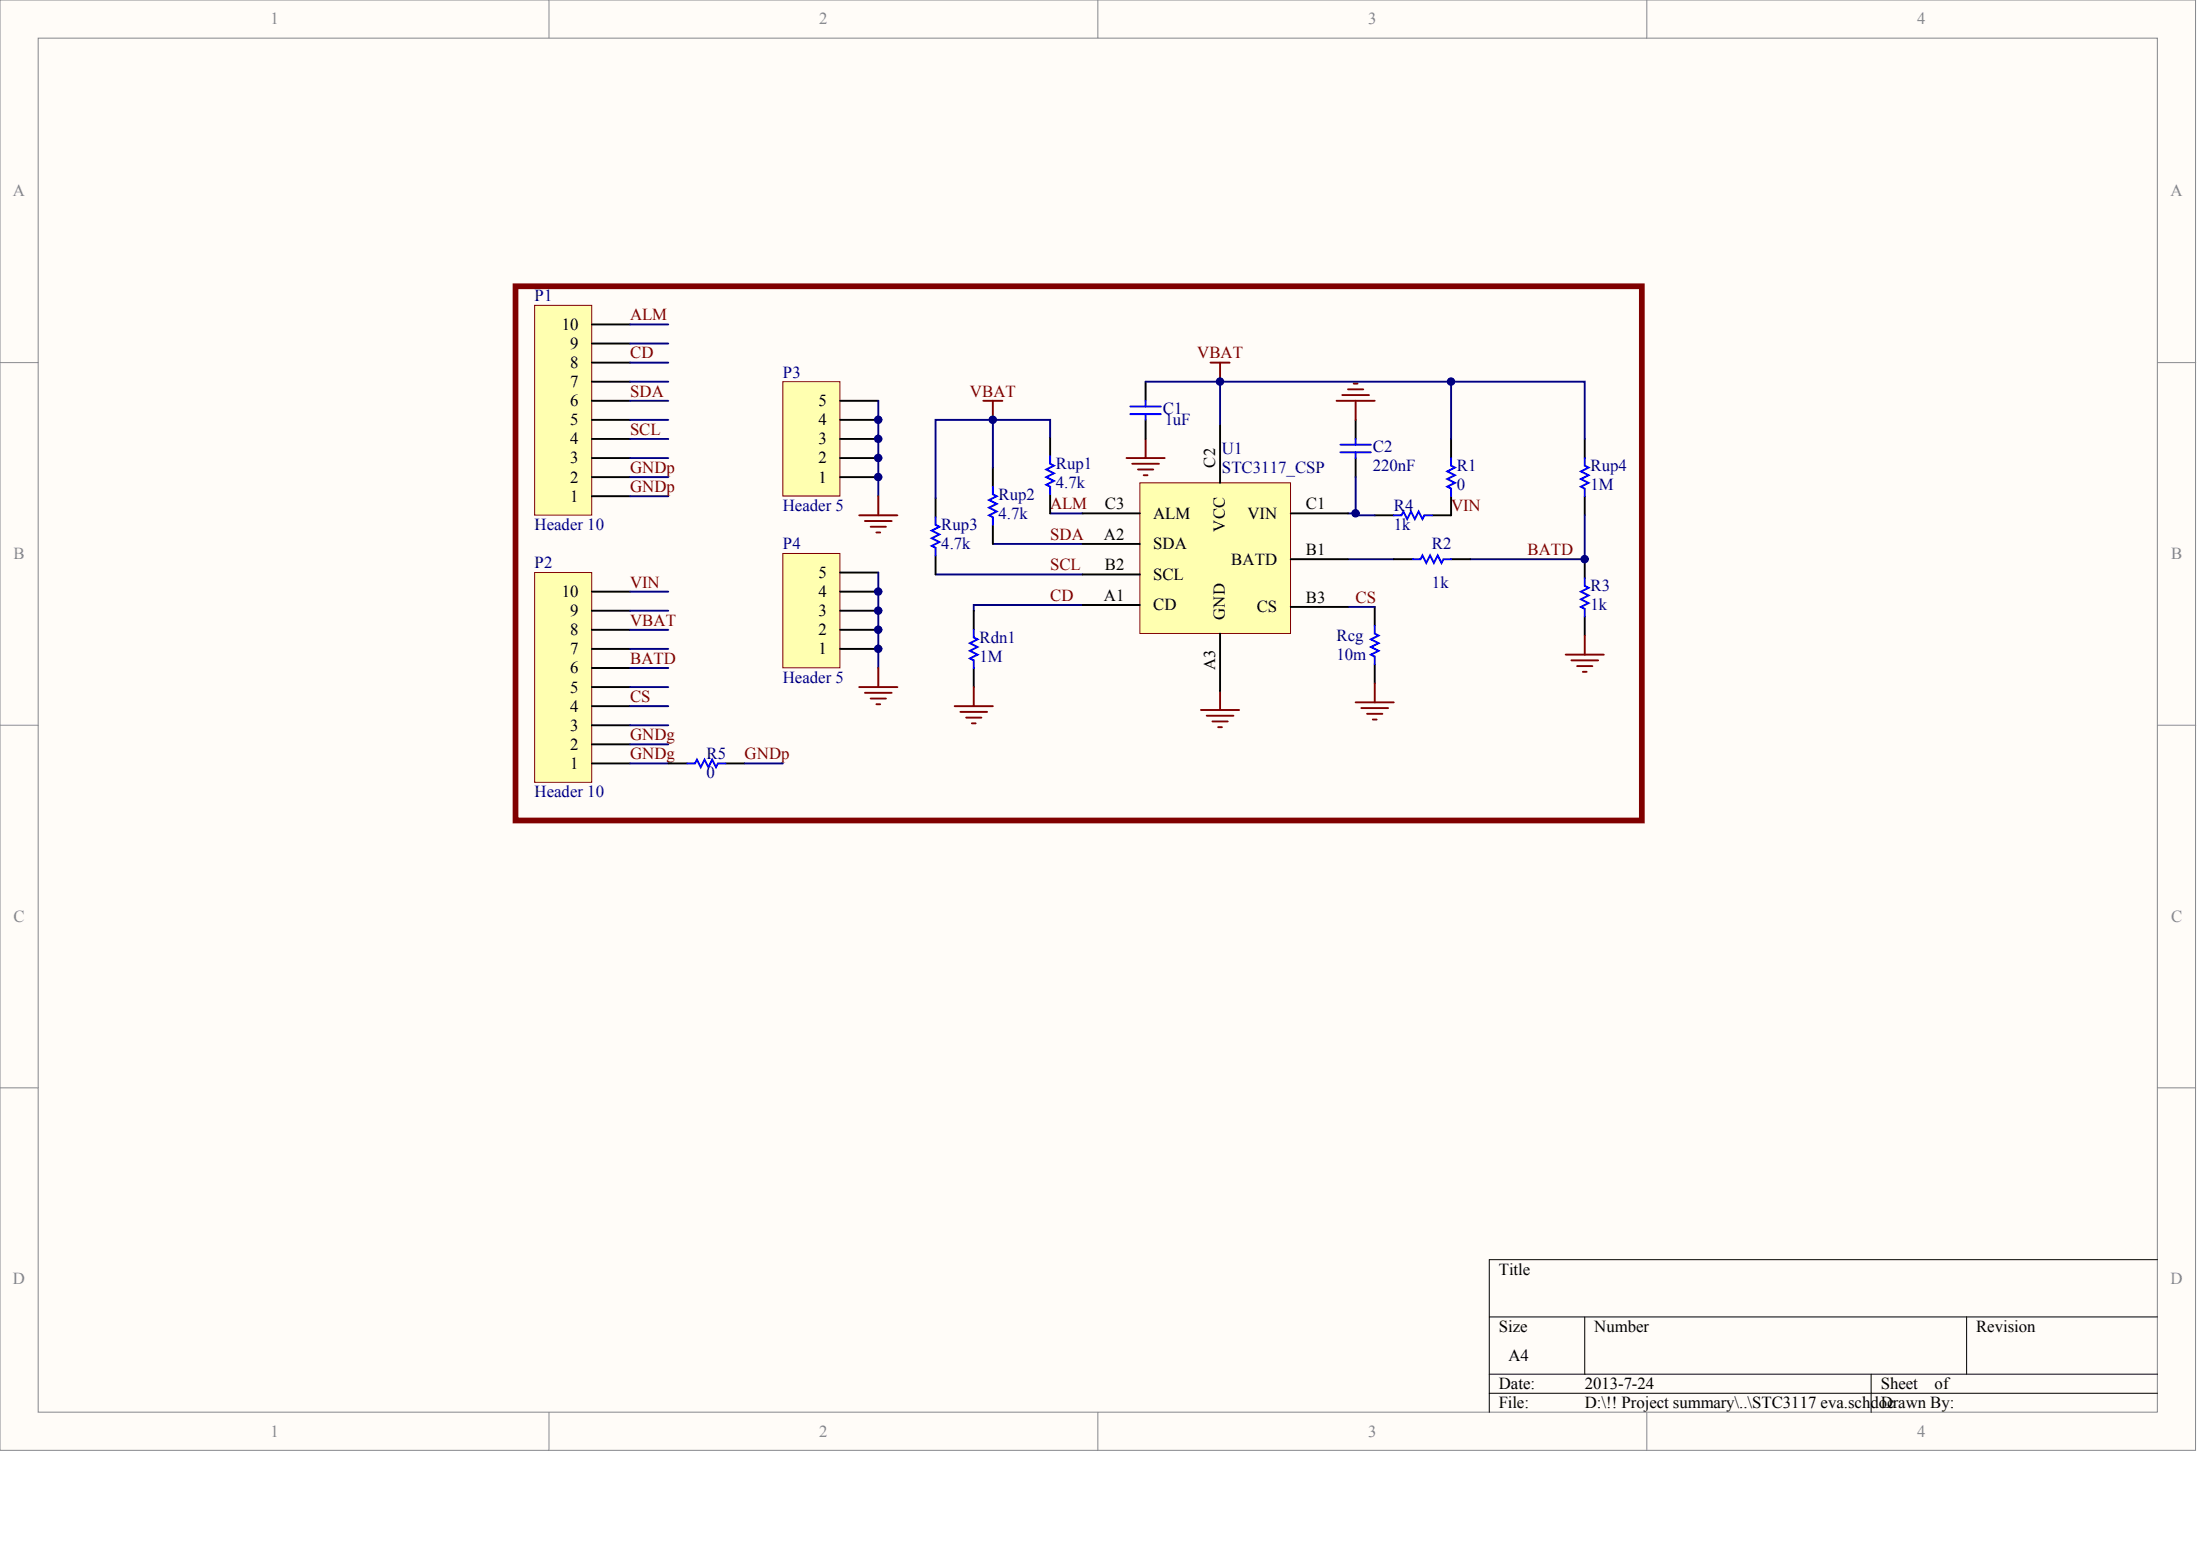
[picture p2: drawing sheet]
<svg xmlns="http://www.w3.org/2000/svg" width="840mm" height="594mm" viewBox="0 0 840 594" stroke-linecap="round" stroke-linejoin="round" font-family="sans-serif">
<g fill="#fffcf8" stroke="#85878c" stroke-width=".38">
<path d="M0 0h837.9v553.4h-837.9z"/>
<path d="M14.6 14.6h808.7v524.2h-808.7z"/>
</g>
<path d="M209.5 0v14.6M419 0v14.6M628.5 0v14.6M0 138.4h14.6M823.4 138.4h14.6M0 276.7h14.6M823.4 276.7h14.6M0 415.1h14.6M823.4 415.1h14.6M209.5 538.9v14.6M419 538.9v14.6M628.5 538.9v14.6" fill="none" stroke="#85878c" stroke-width=".38"/>
<path d="M823.4 480.6h-255v58.3M568.4 502.5h255M604.8 502.5v21.8M750.5 502.5v21.8M568.4 524.3h255M568.4 531.6h255M714.1 524.3v14.6" fill="none" stroke="#000" stroke-width=".38"/>
<g fill="none" stroke="#800000" stroke-width=".73">
<path d="M375.3 152.9h7.3M378.9 152.9v7.3M510.1 152.9h14.5M512.3 150.7h10.2M514.4 148.6h5.9M516.6 146.4h1.5M517.4 152.9v7.3M429.9 174.8h14.6M432.1 177h10.2M434.3 179.1h5.8M437.2 167.5v7.3M436.5 181.3h1.4"/>
<path d="M458.3 270.9h14.6M460.5 273.1h10.2M462.7 275.3h5.8M464.9 277.5h1.5M465.6 263.6v7.3"/>
</g>
<g fill="none" stroke="#000" stroke-width=".73">
<path d="M437.2 145.6v7.3M378.9 178.4v7.3M400.8 166.8v7.2M437.2 160.2v7.3M517.4 160.2v7.3M517.4 174.8v7.3M553.8 167.5v7.3M357.1 190.1v7.2M400.8 188.6v7.3M553.8 189.3v7.3M357.1 211.9v7.3M378.9 200.3v7.2"/>
<path d="M524.6 231.6v7.3M524.6 253.4v7.3"/>
</g>
<g fill="none" stroke="#00f" stroke-width=".73">
<path d="M431.4 155.1h11.6M431.4 158h11.6M437.2 152.9v2.2M437.2 158v2.2M400.8 174v3l1.4 .7-2.9 1.4 2.9 1.5-2.9 1.5 2.9 1.4-2.9 1.5 1.5 .7v2.9M511.5 169.7h11.7M511.5 172.6h11.7M517.4 167.5v2.2M517.4 172.6v2.2M553.8 174.8v2.9l1.5 .7-3 1.5 3 1.4-3 1.5 3 1.4-3 1.5 1.5 .7v2.9M357.1 197.3v3l1.4 .7-2.9 1.4 2.9 1.5-2.9 1.5 2.9 1.4-2.9 1.5 1.5 .7v2.9M378.9 185.7v2.9l1.5 .7-2.9 1.5 2.9 1.4-2.9 1.5 2.9 1.5-2.9 1.4 1.4 .7v3"/>
<path d="M524.6 238.9v2.9l1.5 .7-2.9 1.5 2.9 1.4-2.9 1.5 2.9 1.4-2.9 1.5 1.4 .7v2.9"/>
</g>
<path d="M196.7 109.2h429.9v203.9h-429.9z" fill="none" stroke="#800000" stroke-width="2.2"/>
<path d="M378.9 160.2v18.2M400.8 166.8v-6.6h-43.7v29.9M400.8 195.9h12.4M357.1 219.2h56.1M378.9 207.5h34.3M514.4 231.6h10.2" fill="none" stroke="#000080" stroke-width=".73"/>
<path d="M204 116.5h21.8v80h-21.8z" fill="#ffffb0" stroke="#800000" stroke-width=".38"/>
<path d="M225.9 138.4h14.6M225.9 131.1h14.6M225.9 123.8h14.6M225.9 152.9h14.6M225.9 145.6h14.6M225.9 174.8h14.6M225.9 167.5h14.6M225.9 160.2h14.6M225.9 189.3h14.6M225.9 182.1h14.6" fill="none" stroke="#000" stroke-width=".73"/>
<path d="M204 218.5h21.8v80h-21.8z" fill="#ffffb0" stroke="#800000" stroke-width=".38"/>
<g fill="none" stroke="#000" stroke-width=".73">
<path d="M604.8 167.5v7.3M524.6 196.6h7.3M546.5 196.6h7.3M604.8 189.3v7.3M531.9 213.4h7.3M553.8 213.4h7.3M604.8 213.4v7.2M225.9 233h14.6M225.9 225.7h14.6M371.6 233v7.3M604.8 235.2v7.3M225.9 254.9h14.6"/>
<path d="M225.9 247.6h14.6M225.9 240.3h14.6M371.6 254.9v7.3M225.9 276.7h14.6M225.9 269.4h14.6M225.9 262.2h14.6M225.9 291.3h14.6M225.9 284h14.6"/>
</g>
<g fill="none" stroke="#800000" stroke-width=".73">
<path d="M462 138.4h7.3M465.6 138.4v7.2M597.5 249.8h14.6M599.7 252h10.2M601.9 254.1h5.8M604.1 256.3h1.4M604.8 242.5v7.3M364.3 269.4h14.6M366.5 271.6h10.2M368.7 273.8h5.8M370.9 276h1.5M371.6 262.2v7.2"/>
<path d="M517.4 268h14.5M519.5 270.2h10.3M521.7 272.4h5.9M523.9 274.5h1.5M524.6 260.7v7.3"/>
</g>
<path d="M604.8 174.8v2.9l1.5 .7-3 1.5 3 1.4-3 1.5 3 1.4-3 1.5 1.5 .7v2.9M531.9 196.6h3l.7-1.4 1.4 2.9 1.5-2.9 1.5 2.9 1.4-2.9 1.5 2.9 .7-1.5h2.9M539.2 213.4h2.9l.8-1.5 1.4 2.9 1.5-2.9 1.4 2.9 1.5-2.9 1.5 2.9 .7-1.4h2.9M604.8 220.6v3l1.5 .7-3 1.4 3 1.5-3 1.5 3 1.4-3 1.5 1.5 .7v2.9M371.6 240.3v2.9l1.5 .8-2.9 1.4 2.9 1.5-2.9 1.4 2.9 1.5-2.9 1.4 1.4 .8v2.9" fill="none" stroke="#00f" stroke-width=".73"/>
<g fill="none" stroke="#000080" stroke-width=".73">
<path d="M437.2 145.6h167.6v21.9M465.6 145.6v16.8M553.8 145.6v21.9M240.5 174.8h14.5M240.5 167.5h14.5M240.5 160.2h14.5M240.5 189.3h14.5M240.5 182.1h14.5M517.4 182.1v13.8h-3M517.4 195.9v.7h7.2M604.8 196.6v16.8h-43.7M514.4 213.4h17.5"/>
<path d="M240.5 233h14.5M240.5 225.7h14.5M413.2 230.8h-41.6v2.2M240.5 254.9h14.5M240.5 247.6h14.5M240.5 240.3h14.5"/>
</g>
<path d="M298.8 145.6h21.7v43.7h-21.7z" fill="#ffffb0" stroke="#800000" stroke-width=".38"/>
<path d="M320.6 152.9h14.6M320.6 174.8h14.6M320.6 167.5h14.6M320.6 160.2h14.6M320.6 182.1h14.6" fill="none" stroke="#000" stroke-width=".73"/>
<path d="M335.2 152.9v36.4" fill="none" stroke="#000080" stroke-width=".73"/>
<path d="M327.9 196.6h14.6M330.1 198.8h10.2M335.2 189.3v7.3M332.3 201h5.8M334.5 203.2h1.4" fill="none" stroke="#800000" stroke-width=".73"/>
<path d="M298.8 211.2h21.7v43.6h-21.7z" fill="#ffffb0" stroke="#800000" stroke-width=".38"/>
<path d="M320.6 218.5h14.6M320.6 233h14.6M320.6 225.7h14.6M320.6 247.6h14.6M320.6 240.3h14.6" fill="none" stroke="#000" stroke-width=".73"/>
<path d="M335.2 218.5v36.4" fill="none" stroke="#000080" stroke-width=".73"/>
<path d="M335.2 254.9v7.3M327.9 262.2h14.6M330.1 264.3h10.2M332.3 266.5h5.8M334.5 268.7h1.4" fill="none" stroke="#800000" stroke-width=".73"/>
<path d="M435 184.2h57.5v57.5h-57.5z" fill="#ffffb0" stroke="#800000" stroke-width=".38"/>
<path d="M465.6 162.4v21.8M413.2 195.9h21.8M492.6 195.9h21.8M413.2 207.5h21.8M413.2 219.2h21.8M492.6 213.4h21.8M413.2 230.8h21.8M492.6 231.6h21.8M465.6 241.8v21.8M255 291.3h7.3M276.9 291.3h7.3" fill="none" stroke="#000" stroke-width=".73"/>
<path d="M240.5 131.1h14.5M240.5 123.8h14.5M240.5 138.4h14.5M240.5 145.6h14.5M240.5 152.9h14.5M240.5 276.7h14.5M240.5 269.4h14.5M240.5 262.2h14.5M240.5 291.3h14.5M240.5 284h14.5M284.2 291.3h14.6" fill="none" stroke="#000080" stroke-width=".73"/>
<path d="M262.3 291.3h2.9l.8-1.5 1.4 2.9 1.5-2.9 1.4 2.9 1.5-2.9 1.5 2.9 .7-1.4h2.9" fill="none" stroke="#00f" stroke-width=".73"/>
<g fill="#000080" stroke="#000080" stroke-width=".38">
<circle cx="335.2" cy="247.6" r="1.42"/>
<circle cx="335.2" cy="240.3" r="1.42"/>
<circle cx="335.2" cy="233" r="1.42"/>
<circle cx="335.2" cy="225.7" r="1.42"/>
<circle cx="335.2" cy="182" r="1.42"/>
<circle cx="335.2" cy="174.7" r="1.42"/>
<circle cx="335.2" cy="167.5" r="1.42"/>
<circle cx="335.2" cy="160.2" r="1.42"/>
<circle cx="378.9" cy="160.2" r="1.42"/>
<circle cx="465.6" cy="145.6" r="1.42"/>
<circle cx="517.3" cy="195.9" r="1.42"/>
<circle cx="553.8" cy="145.6" r="1.42"/>
<circle cx="604.8" cy="213.3" r="1.42"/>
</g>
<g font-size="6.4" fill="#85878c">
<text x="103.2" y="9.3">1</text>
<text x="312.7" y="9.3">2</text>
<text x="522.2" y="9.3">3</text>
<text x="731.7" y="9.3">4</text>
<text x="5" y="74.9">A</text>
<text x="828.4" y="74.9">A</text>
<text x="5.2" y="213.3">B</text>
<text x="828.6" y="213.3">B</text>
<text x="5.2" y="351.6">C</text>
<text x="828.6" y="351.6">C</text>
<text x="5" y="490">D</text>
<text x="828.4" y="490">D</text>
<text x="103.2" y="548.2">1</text>
<text x="312.7" y="548.2">2</text>
<text x="522.2" y="548.2">3</text>
<text x="731.7" y="548.2">4</text>
</g>
<g font-size="6.4" fill="#000080">
<text x="204" y="114.9">P1</text>
<text x="298.8" y="144.1">P3</text>
<text x="443.8" y="157.9">C1</text>
<text x="444.5" y="162.3">1uF</text>
<text x="466.4" y="173.2">U1</text>
<text x="523.9" y="172.5">C2</text>
<text x="403" y="179">Rup1</text>
<text x="523.9" y="179.8">220nF</text>
<text x="556" y="179.8">R1</text>
<text x="607" y="179.8">Rup4</text>
<text x="466.4" y="180.5">STC3117_CSP</text>
<text x="381.1" y="190.7">Rup2</text>
<text x="403" y="186.3">4.7k</text>
<text x="556" y="187">0</text>
<text x="607" y="187">1M</text>
<text x="298.8" y="195">Header 5</text>
<text x="381.1" y="198">4.7k</text>
<text x="531.9" y="195">R4</text>
<text x="204" y="202.3">Header 10</text>
<text x="359.2" y="202.3">Rup3</text>
<text x="531.9" y="202.3">1k</text>
<text x="298.8" y="209.6">P4</text>
<text x="359.2" y="209.6">4.7k</text>
<text x="546.5" y="209.6">R2</text>
<text x="204" y="216.9">P2</text>
<text x="546.5" y="224.2">1k</text>
<text x="607" y="225.6">R3</text>
<text x="607" y="232.9">1k</text>
<text x="373.8" y="245.3">Rdn1</text>
<text x="510.1" y="244.6">Rcg</text>
<text x="510.1" y="251.8">10m</text>
<text x="373.8" y="252.6">1M</text>
<text x="298.8" y="260.6">Header 5</text>
<text x="269.6" y="289.7">R5</text>
<text x="269.6" y="297">0</text>
<text x="204" y="304.3">Header 10</text>
</g>
<g font-size="6.4">
<text x="214.4" y="125.9">10</text>
<text x="217.6" y="133.1">9</text>
<text x="217.6" y="140.4">8</text>
<text x="217.6" y="147.7">7</text>
<text x="217.6" y="155">6</text>
<text x="312.3" y="155">5</text>
<text x="217.6" y="162.3">5</text>
<text x="312.3" y="162.3">4</text>
<text x="217.6" y="169.6">4</text>
<text x="312.3" y="169.6">3</text>
<text x="217.6" y="176.8">3</text>
<text x="312.3" y="176.8">2</text>
<text x="217.6" y="184.1">2</text>
<text x="312.3" y="184.1">1</text>
<text x="217.6" y="191.4">1</text>
<text x="421.7" y="194.3">C3</text>
<text x="440.1" y="198">ALM</text>
<text x="476.1" y="198">VIN</text>
<text x="498.4" y="194.3">C1</text>
<text x="421.3" y="206">A2</text>
<text x="440.1" y="209.6">SDA</text>
<text x="469.9" y="215.4">BATD</text>
<text x="498.4" y="211.8">B1</text>
<text x="312.3" y="220.5">5</text>
<text x="421.7" y="217.6">B2</text>
<text x="440.1" y="221.3">SCL</text>
<text x="214.4" y="227.8">10</text>
<text x="312.3" y="227.8">4</text>
<text x="421.3" y="229.3">A1</text>
<text x="440.1" y="232.9">CD</text>
<text x="479.6" y="233.6">CS</text>
<text x="498.4" y="230">B3</text>
<text x="217.6" y="235.1">9</text>
<text x="312.3" y="235.1">3</text>
<text x="217.6" y="242.4">8</text>
<text x="312.3" y="242.4">2</text>
<text x="217.6" y="249.7">7</text>
<text x="312.3" y="249.7">1</text>
<text x="217.6" y="256.9">6</text>
<text x="217.6" y="264.2">5</text>
<text x="217.6" y="271.5">4</text>
<text x="217.6" y="278.8">3</text>
<text x="217.6" y="286.1">2</text>
<text x="217.6" y="293.4">1</text>
<text x="572" y="486.3">Title</text>
<text x="572" y="508.2">Size</text>
<text x="608.4" y="508.2">Number</text>
<text x="754.2" y="508.2">Revision</text>
<text x="575.7" y="519.1">A4</text>
<text x="572" y="530">Date:</text>
<text x="604.8" y="530">2013-7-24</text>
<text x="717.8" y="530">Sheet</text>
<text x="738.3" y="530">of</text>
<text x="572" y="537.3">File:</text>
<text x="604.8" y="537.3">D:\!! Project summary\..\STC3117 eva.schdoc</text>
<text x="717.8" y="537.3">Drawn By:</text>
</g>
<g font-size="6.4" fill="#800000">
<text x="240.5" y="122.2">ALM</text>
<text x="240.5" y="136.8">CD</text>
<text x="456.9" y="136.8">VBAT</text>
<text x="240.5" y="151.4">SDA</text>
<text x="370.2" y="151.4">VBAT</text>
<text x="240.5" y="165.9">SCL</text>
<text x="240.5" y="180.5">GNDp</text>
<text x="240.5" y="187.8">GNDp</text>
<text x="400.8" y="194.3">ALM</text>
<text x="553.8" y="195">VIN</text>
<text x="400.8" y="206">SDA</text>
<text x="582.9" y="211.8">BATD</text>
<text x="400.8" y="217.6">SCL</text>
<text x="240.5" y="224.2">VIN</text>
<text x="400.8" y="229.3">CD</text>
<text x="517.4" y="230">CS</text>
<text x="240.5" y="238.7">VBAT</text>
<text x="240.5" y="253.3">BATD</text>
<text x="240.5" y="267.9">CS</text>
<text x="240.5" y="282.4">GNDg</text>
<text x="240.5" y="289.7">GNDg</text>
<text x="284.2" y="289.7">GNDp</text>
</g>
<g font-size="6.3">
<text x="463.8" y="178.4" transform="rotate(-90 463.8 178.4)">C2</text>
<text x="467.4" y="202.8" transform="rotate(-90 467.4 202.8)">VCC</text>
<text x="467.4" y="236.7" transform="rotate(-90 467.4 236.7)">GND</text>
<text x="463.8" y="255.6" transform="rotate(-90 463.8 255.6)">A3</text>
</g>
</svg>
